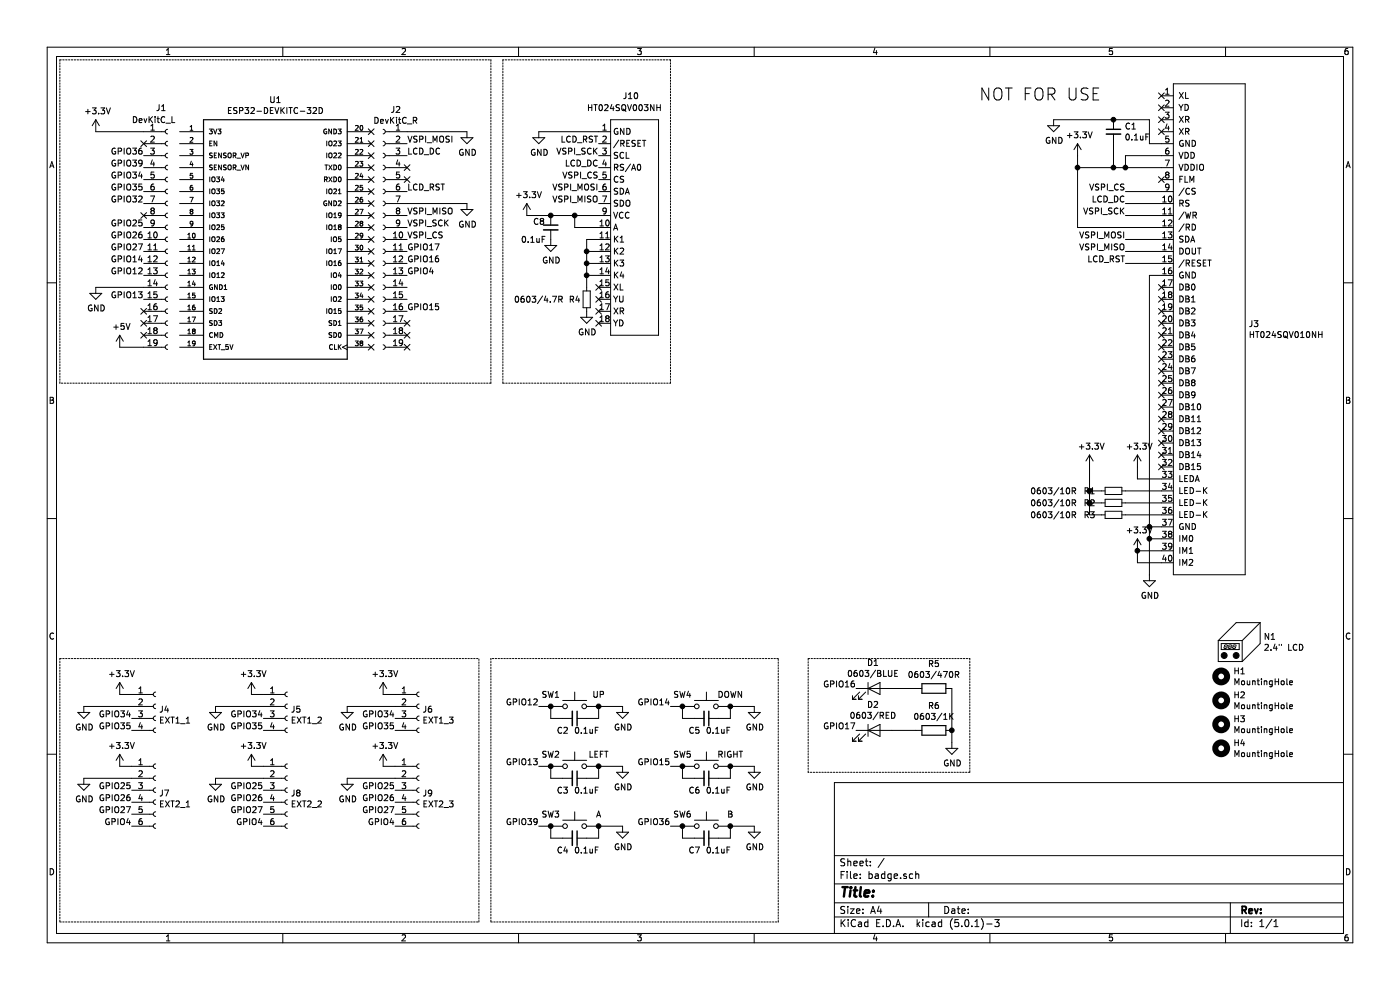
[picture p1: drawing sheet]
EESchema Schematic File Version 4
LIBS:badge-cache
EELAYER 26 0
EELAYER END
$Descr A4 11693 8268
encoding utf-8
Sheet 1 1
Title ""
Date ""
Rev ""
Comp ""
Comment1 ""
Comment2 ""
Comment3 ""
Comment4 ""
$EndDescr
$Comp
L ESP32-DEVKITC-32D:ESP32-DEVKITC-32D U1
U 1 1
P 2300 2000
F 0 "U1" H 2300 3167 50  0000 C CNN
F 1 "ESP32-DEVKITC-32D" H 2300 3076 50  0000 C CNN
F 2 "custom_footprint:MODULE_ESP32-DEVKITC-32D-SILKONLY" H 2300 2000 50  0001 L BNN
F 3 "None" H 2300 2000 50  0001 L BNN
F 4 "Espressif Systems" H 2300 2000 50  0001 L BNN "Field4"
F 5 "ESP32-DEVKITC-32D" H 2300 2000 50  0001 L BNN "Field5"
F 6 "None" H 2300 2000 50  0001 L BNN "Field6"
F 7 "Eval Board For Esp-Wroom-32" H 2300 2000 50  0001 L BNN "Field7"
F 8 "Unavailable" H 2300 2000 50  0001 L BNN "Field8"
	1    2300 2000
	1    0    0    -1  
$EndComp
$Comp
L New_Library:HT024SQV010NH J3
U 1 1
P 9800 700
F 0 "J3" H 10427 -1304 50  0000 L CNN
F 1 "HT024SQV010NH" H 10427 -1395 50  0000 L CNN
F 2 "Connector_FFC-FPC:Hirose_FH12-40S-0.5SH_1x40-1MP_P0.50mm_Horizontal" H 9800 700 50  0001 C CNN
F 3 "" H 9800 700 50  0001 C CNN
	1    9800 700 
	1    0    0    -1  
$EndComp
NoConn ~ 9700 800 
NoConn ~ 9700 900 
NoConn ~ 9700 1000
NoConn ~ 9700 1100
$Comp
L power:GND #PWR05
U 1 1
P 9600 4800
F 0 "#PWR05" H 9600 4550 50  0001 C CNN
F 1 "GND" H 9605 4627 50  0000 C CNN
F 2 "" H 9600 4800 50  0001 C CNN
F 3 "" H 9600 4800 50  0001 C CNN
	1    9600 4800
	1    0    0    -1  
$EndComp
Wire Wire Line
	9700 1200 9600 1200
Wire Wire Line
	9700 4400 9600 4400
Connection ~ 9600 4400
Wire Wire Line
	9600 4400 9600 4500
$Comp
L power:+3.3V #PWR04
U 1 1
P 9000 1300
F 0 "#PWR04" H 9000 1150 50  0001 C CNN
F 1 "+3.3V" H 9015 1473 50  0000 C CNN
F 2 "" H 9000 1300 50  0001 C CNN
F 3 "" H 9000 1300 50  0001 C CNN
	1    9000 1300
	1    0    0    -1  
$EndComp
Wire Wire Line
	9700 4700 9500 4700
Wire Wire Line
	9500 4700 9500 4600
Wire Wire Line
	9700 4600 9500 4600
Connection ~ 9500 4600
Wire Wire Line
	9700 4500 9600 4500
Connection ~ 9600 4500
Wire Wire Line
	9600 4500 9600 4800
Wire Wire Line
	9700 4000 9500 4000
Wire Wire Line
	9500 4000 9500 3900
$Comp
L Device:R_Small R3
U 1 1
P 9300 4300
F 0 "R3" V 9300 4100 50  0000 C CNN
F 1 "0603/10R" V 9300 3800 50  0000 C CNN
F 2 "Resistor_SMD:R_0603_1608Metric" H 9300 4300 50  0001 C CNN
F 3 "~" H 9300 4300 50  0001 C CNN
	1    9300 4300
	0    1    1    0   
$EndComp
$Comp
L Device:R_Small R2
U 1 1
P 9300 4200
F 0 "R2" V 9300 4000 50  0000 C CNN
F 1 "0603/10R" V 9300 3700 50  0000 C CNN
F 2 "Resistor_SMD:R_0603_1608Metric" H 9300 4200 50  0001 C CNN
F 3 "~" H 9300 4200 50  0001 C CNN
	1    9300 4200
	0    1    1    0   
$EndComp
$Comp
L Device:R_Small R1
U 1 1
P 9300 4100
F 0 "R1" V 9300 3900 50  0000 C CNN
F 1 "0603/10R" V 9300 3600 50  0000 C CNN
F 2 "Resistor_SMD:R_0603_1608Metric" H 9300 4100 50  0001 C CNN
F 3 "~" H 9300 4100 50  0001 C CNN
	1    9300 4100
	0    1    1    0   
$EndComp
Wire Wire Line
	9700 4100 9400 4100
Wire Wire Line
	9400 4200 9700 4200
Wire Wire Line
	9700 4300 9400 4300
Wire Wire Line
	9200 4300 9100 4300
Wire Wire Line
	9100 4300 9100 4200
Wire Wire Line
	9200 4200 9100 4200
Connection ~ 9100 4200
Wire Wire Line
	9100 4200 9100 4100
Wire Wire Line
	9200 4100 9100 4100
Connection ~ 9100 4100
Wire Wire Line
	9100 4100 9100 3900
$Comp
L power:+3.3V #PWR03
U 1 1
P 9100 3900
F 0 "#PWR03" H 9100 3750 50  0001 C CNN
F 1 "+3.3V" H 9115 4073 50  0000 C CNN
F 2 "" H 9100 3900 50  0001 C CNN
F 3 "" H 9100 3900 50  0001 C CNN
	1    9100 3900
	1    0    0    -1  
$EndComp
NoConn ~ 9700 3900
NoConn ~ 9700 3800
NoConn ~ 9700 3700
NoConn ~ 9700 3600
NoConn ~ 9700 3500
NoConn ~ 9700 3400
NoConn ~ 9700 3300
NoConn ~ 9700 3200
NoConn ~ 9700 3100
Wire Wire Line
	9700 2300 9600 2300
Wire Wire Line
	9600 2300 9600 4400
Wire Wire Line
	9700 2200 9400 2200
Text Label 9400 2200 2    50   ~ 0
LCD_RST
Text Label 3400 1800 0    50   ~ 0
VSPI_MISO
Text Label 3400 1200 0    50   ~ 0
VSPI_MOSI
Text Label 3400 1900 0    50   ~ 0
VSPI_SCK
Text Label 3400 2000 0    50   ~ 0
VSPI_CS
Text Label 3400 1300 0    50   ~ 0
LCD_DC
$Comp
L Connector:Conn_01x19_Female J1
U 1 1
P 1400 2000
F 0 "J1" H 1300 3100 50  0000 L CNN
F 1 "DevKitC_L" H 1100 3000 50  0000 L CNN
F 2 "Connector_PinSocket_2.54mm:PinSocket_1x19_P2.54mm_Vertical" H 1400 2000 50  0001 C CNN
F 3 "~" H 1400 2000 50  0001 C CNN
	1    1400 2000
	1    0    0    -1  
$EndComp
$Comp
L Connector:Conn_01x19_Female J2
U 1 1
P 3200 2000
F 0 "J2" H 3094 3085 50  0000 C CNN
F 1 "DevKitC_R" H 3094 2994 50  0000 C CNN
F 2 "Connector_PinSocket_2.54mm:PinSocket_1x19_P2.54mm_Vertical" H 3200 2000 50  0001 C CNN
F 3 "~" H 3200 2000 50  0001 C CNN
	1    3200 2000
	-1   0    0    -1  
$EndComp
Text Label 3400 1600 0    50   ~ 0
LCD_RST
Text Label 9400 2000 2    50   ~ 0
VSPI_MOSI
Text Label 9400 1700 2    50   ~ 0
LCD_DC
Text Label 9400 2100 2    50   ~ 0
VSPI_MISO
Text Label 9400 1800 2    50   ~ 0
VSPI_SCK
Text Label 9400 1600 2    50   ~ 0
VSPI_CS
Wire Wire Line
	9400 1600 9700 1600
Wire Wire Line
	9700 1700 9400 1700
Wire Wire Line
	9400 1800 9700 1800
Wire Wire Line
	9700 2000 9400 2000
Wire Wire Line
	9400 2100 9700 2100
NoConn ~ 9700 1500
NoConn ~ 3400 1400
NoConn ~ 3400 1500
NoConn ~ 3400 2700
NoConn ~ 3400 2800
NoConn ~ 3400 2900
NoConn ~ 1200 2800
NoConn ~ 1200 2700
NoConn ~ 1200 2600
$Comp
L power:+5V #PWR01
U 1 1
P 1000 2900
F 0 "#PWR01" H 1000 2750 50  0001 C CNN
F 1 "+5V" H 1015 3073 50  0000 C CNN
F 2 "" H 1000 2900 50  0001 C CNN
F 3 "" H 1000 2900 50  0001 C CNN
	1    1000 2900
	1    0    0    -1  
$EndComp
Wire Wire Line
	1000 2900 1200 2900
$Comp
L Connector:Conn_01x04_Female J4
U 1 1
P 1300 5900
F 0 "J4" H 1327 5876 50  0000 L CNN
F 1 "EXT1_1" H 1327 5785 50  0000 L CNN
F 2 "custom_footprint:PinSocket_1x04_P2.54mm_Vertical_NO3D" H 1300 5900 50  0001 C CNN
F 3 "~" H 1300 5900 50  0001 C CNN
	1    1300 5900
	1    0    0    -1  
$EndComp
$Comp
L power:+3.3V #PWR07
U 1 1
P 1000 5800
F 0 "#PWR07" H 1000 5650 50  0001 C CNN
F 1 "+3.3V" H 1015 5973 50  0000 C CNN
F 2 "" H 1000 5800 50  0001 C CNN
F 3 "" H 1000 5800 50  0001 C CNN
	1    1000 5800
	1    0    0    -1  
$EndComp
Wire Wire Line
	1000 5800 1100 5800
$Comp
L power:GND #PWR06
U 1 1
P 700 5900
F 0 "#PWR06" H 700 5650 50  0001 C CNN
F 1 "GND" H 705 5727 50  0000 C CNN
F 2 "" H 700 5900 50  0001 C CNN
F 3 "" H 700 5900 50  0001 C CNN
	1    700  5900
	1    0    0    -1  
$EndComp
Text Label 1100 6000 2    50   ~ 0
GPIO34
Wire Wire Line
	700  5900 1100 5900
Text Label 1100 6100 2    50   ~ 0
GPIO35
Text Label 1200 1600 2    50   ~ 0
GPIO35
Text Label 1200 1500 2    50   ~ 0
GPIO34
$Comp
L power:GND #PWR0101
U 1 1
P 800 2400
F 0 "#PWR0101" H 800 2150 50  0001 C CNN
F 1 "GND" H 805 2227 50  0000 C CNN
F 2 "" H 800 2400 50  0001 C CNN
F 3 "" H 800 2400 50  0001 C CNN
	1    800  2400
	1    0    0    -1  
$EndComp
Wire Wire Line
	800  2400 1200 2400
$Comp
L power:+3.3V #PWR0102
U 1 1
P 800 1100
F 0 "#PWR0102" H 800 950 50  0001 C CNN
F 1 "+3.3V" H 815 1273 50  0000 C CNN
F 2 "" H 800 1100 50  0001 C CNN
F 3 "" H 800 1100 50  0001 C CNN
	1    800  1100
	1    0    0    -1  
$EndComp
Wire Wire Line
	800  1100 1200 1100
NoConn ~ 1200 1200
$Comp
L power:GND #PWR0103
U 1 1
P 3900 1100
F 0 "#PWR0103" H 3900 850 50  0001 C CNN
F 1 "GND" H 3905 927 50  0000 C CNN
F 2 "" H 3900 1100 50  0001 C CNN
F 3 "" H 3900 1100 50  0001 C CNN
	1    3900 1100
	1    0    0    -1  
$EndComp
$Comp
L power:GND #PWR0104
U 1 1
P 3900 1700
F 0 "#PWR0104" H 3900 1450 50  0001 C CNN
F 1 "GND" H 3905 1527 50  0000 C CNN
F 2 "" H 3900 1700 50  0001 C CNN
F 3 "" H 3900 1700 50  0001 C CNN
	1    3900 1700
	1    0    0    -1  
$EndComp
Wire Wire Line
	3400 1700 3900 1700
Wire Wire Line
	3400 1100 3900 1100
$Comp
L Connector:Conn_01x06_Female J7
U 1 1
P 1300 6600
F 0 "J7" H 1327 6576 50  0000 L CNN
F 1 "EXT2_1" H 1327 6485 50  0000 L CNN
F 2 "custom_footprint:PinSocket_1x06_P2.54mm_Vertical_NO3D" H 1300 6600 50  0001 C CNN
F 3 "~" H 1300 6600 50  0001 C CNN
	1    1300 6600
	1    0    0    -1  
$EndComp
$Comp
L power:+3.3V #PWR0105
U 1 1
P 1000 6400
F 0 "#PWR0105" H 1000 6250 50  0001 C CNN
F 1 "+3.3V" H 1015 6573 50  0000 C CNN
F 2 "" H 1000 6400 50  0001 C CNN
F 3 "" H 1000 6400 50  0001 C CNN
	1    1000 6400
	1    0    0    -1  
$EndComp
Wire Wire Line
	1000 6400 1100 6400
$Comp
L power:GND #PWR0106
U 1 1
P 700 6500
F 0 "#PWR0106" H 700 6250 50  0001 C CNN
F 1 "GND" H 705 6327 50  0000 C CNN
F 2 "" H 700 6500 50  0001 C CNN
F 3 "" H 700 6500 50  0001 C CNN
	1    700  6500
	1    0    0    -1  
$EndComp
Wire Wire Line
	700  6500 1100 6500
Text Label 1100 6600 2    50   ~ 0
GPIO25
Text Label 1100 6700 2    50   ~ 0
GPIO26
Text Label 1100 6800 2    50   ~ 0
GPIO27
Text Label 1100 6900 2    50   ~ 0
GPIO4
Text Label 1200 1900 2    50   ~ 0
GPIO25
Text Label 1200 2000 2    50   ~ 0
GPIO26
Text Label 1200 2100 2    50   ~ 0
GPIO27
Text Label 3400 2300 0    50   ~ 0
GPIO4
$Comp
L Connector:Conn_01x04_Female J5
U 1 1
P 2400 5900
F 0 "J5" H 2427 5876 50  0000 L CNN
F 1 "EXT1_2" H 2427 5785 50  0000 L CNN
F 2 "custom_footprint:PinSocket_1x04_P2.54mm_Vertical_NO3D" H 2400 5900 50  0001 C CNN
F 3 "~" H 2400 5900 50  0001 C CNN
	1    2400 5900
	1    0    0    -1  
$EndComp
$Comp
L power:+3.3V #PWR0107
U 1 1
P 2100 5800
F 0 "#PWR0107" H 2100 5650 50  0001 C CNN
F 1 "+3.3V" H 2115 5973 50  0000 C CNN
F 2 "" H 2100 5800 50  0001 C CNN
F 3 "" H 2100 5800 50  0001 C CNN
	1    2100 5800
	1    0    0    -1  
$EndComp
Wire Wire Line
	2100 5800 2200 5800
$Comp
L power:GND #PWR0108
U 1 1
P 1800 5900
F 0 "#PWR0108" H 1800 5650 50  0001 C CNN
F 1 "GND" H 1805 5727 50  0000 C CNN
F 2 "" H 1800 5900 50  0001 C CNN
F 3 "" H 1800 5900 50  0001 C CNN
	1    1800 5900
	1    0    0    -1  
$EndComp
Text Label 2200 6000 2    50   ~ 0
GPIO34
Wire Wire Line
	1800 5900 2200 5900
Text Label 2200 6100 2    50   ~ 0
GPIO35
$Comp
L Connector:Conn_01x06_Female J8
U 1 1
P 2400 6600
F 0 "J8" H 2427 6576 50  0000 L CNN
F 1 "EXT2_2" H 2427 6485 50  0000 L CNN
F 2 "custom_footprint:PinSocket_1x06_P2.54mm_Vertical_NO3D" H 2400 6600 50  0001 C CNN
F 3 "~" H 2400 6600 50  0001 C CNN
	1    2400 6600
	1    0    0    -1  
$EndComp
$Comp
L power:+3.3V #PWR0109
U 1 1
P 2100 6400
F 0 "#PWR0109" H 2100 6250 50  0001 C CNN
F 1 "+3.3V" H 2115 6573 50  0000 C CNN
F 2 "" H 2100 6400 50  0001 C CNN
F 3 "" H 2100 6400 50  0001 C CNN
	1    2100 6400
	1    0    0    -1  
$EndComp
Wire Wire Line
	2100 6400 2200 6400
$Comp
L power:GND #PWR0110
U 1 1
P 1800 6500
F 0 "#PWR0110" H 1800 6250 50  0001 C CNN
F 1 "GND" H 1805 6327 50  0000 C CNN
F 2 "" H 1800 6500 50  0001 C CNN
F 3 "" H 1800 6500 50  0001 C CNN
	1    1800 6500
	1    0    0    -1  
$EndComp
Wire Wire Line
	1800 6500 2200 6500
Text Label 2200 6600 2    50   ~ 0
GPIO25
Text Label 2200 6700 2    50   ~ 0
GPIO26
Text Label 2200 6800 2    50   ~ 0
GPIO27
Text Label 2200 6900 2    50   ~ 0
GPIO4
$Comp
L Connector:Conn_01x04_Female J6
U 1 1
P 3500 5900
F 0 "J6" H 3527 5876 50  0000 L CNN
F 1 "EXT1_3" H 3527 5785 50  0000 L CNN
F 2 "custom_footprint:PinSocket_1x04_P2.54mm_Vertical_NO3D" H 3500 5900 50  0001 C CNN
F 3 "~" H 3500 5900 50  0001 C CNN
	1    3500 5900
	1    0    0    -1  
$EndComp
$Comp
L power:+3.3V #PWR0111
U 1 1
P 3200 5800
F 0 "#PWR0111" H 3200 5650 50  0001 C CNN
F 1 "+3.3V" H 3215 5973 50  0000 C CNN
F 2 "" H 3200 5800 50  0001 C CNN
F 3 "" H 3200 5800 50  0001 C CNN
	1    3200 5800
	1    0    0    -1  
$EndComp
Wire Wire Line
	3200 5800 3300 5800
$Comp
L power:GND #PWR0112
U 1 1
P 2900 5900
F 0 "#PWR0112" H 2900 5650 50  0001 C CNN
F 1 "GND" H 2905 5727 50  0000 C CNN
F 2 "" H 2900 5900 50  0001 C CNN
F 3 "" H 2900 5900 50  0001 C CNN
	1    2900 5900
	1    0    0    -1  
$EndComp
Text Label 3300 6000 2    50   ~ 0
GPIO34
Wire Wire Line
	2900 5900 3300 5900
Text Label 3300 6100 2    50   ~ 0
GPIO35
$Comp
L Connector:Conn_01x06_Female J9
U 1 1
P 3500 6600
F 0 "J9" H 3527 6576 50  0000 L CNN
F 1 "EXT2_3" H 3527 6485 50  0000 L CNN
F 2 "custom_footprint:PinSocket_1x06_P2.54mm_Vertical_NO3D" H 3500 6600 50  0001 C CNN
F 3 "~" H 3500 6600 50  0001 C CNN
	1    3500 6600
	1    0    0    -1  
$EndComp
$Comp
L power:+3.3V #PWR0113
U 1 1
P 3200 6400
F 0 "#PWR0113" H 3200 6250 50  0001 C CNN
F 1 "+3.3V" H 3215 6573 50  0000 C CNN
F 2 "" H 3200 6400 50  0001 C CNN
F 3 "" H 3200 6400 50  0001 C CNN
	1    3200 6400
	1    0    0    -1  
$EndComp
Wire Wire Line
	3200 6400 3300 6400
$Comp
L power:GND #PWR0114
U 1 1
P 2900 6500
F 0 "#PWR0114" H 2900 6250 50  0001 C CNN
F 1 "GND" H 2905 6327 50  0000 C CNN
F 2 "" H 2900 6500 50  0001 C CNN
F 3 "" H 2900 6500 50  0001 C CNN
	1    2900 6500
	1    0    0    -1  
$EndComp
Wire Wire Line
	2900 6500 3300 6500
Text Label 3300 6600 2    50   ~ 0
GPIO25
Text Label 3300 6700 2    50   ~ 0
GPIO26
Text Label 3300 6800 2    50   ~ 0
GPIO27
Text Label 3300 6900 2    50   ~ 0
GPIO4
NoConn ~ 1200 1800
$Comp
L power:+3.3V #PWR08
U 1 1
P 9500 3900
F 0 "#PWR08" H 9500 3750 50  0001 C CNN
F 1 "+3.3V" H 9515 4073 50  0000 C CNN
F 2 "" H 9500 3900 50  0001 C CNN
F 3 "" H 9500 3900 50  0001 C CNN
	1    9500 3900
	1    0    0    -1  
$EndComp
$Comp
L power:+3.3V #PWR09
U 1 1
P 9500 4600
F 0 "#PWR09" H 9500 4450 50  0001 C CNN
F 1 "+3.3V" H 9515 4773 50  0000 C CNN
F 2 "" H 9500 4600 50  0001 C CNN
F 3 "" H 9500 4600 50  0001 C CNN
	1    9500 4600
	1    0    0    -1  
$EndComp
$Comp
L power:GND #PWR02
U 1 1
P 8800 1000
F 0 "#PWR02" H 8800 750 50  0001 C CNN
F 1 "GND" H 8805 827 50  0000 C CNN
F 2 "" H 8800 1000 50  0001 C CNN
F 3 "" H 8800 1000 50  0001 C CNN
	1    8800 1000
	1    0    0    -1  
$EndComp
Wire Wire Line
	9600 1200 9600 1000
Wire Wire Line
	9400 1300 9700 1300
Wire Wire Line
	9400 1400 9400 1300
Wire Wire Line
	9400 1400 9700 1400
Wire Wire Line
	9700 1900 9000 1900
Wire Wire Line
	9000 1900 9000 1400
Wire Wire Line
	9000 1400 9300 1400
Connection ~ 9400 1400
Wire Wire Line
	9000 1400 9000 1300
Connection ~ 9000 1400
$Comp
L Device:C_Small C1
U 1 1
P 9300 1100
F 0 "C1" H 9392 1146 50  0000 L CNN
F 1 "0.1uF" H 9392 1055 50  0000 L CNN
F 2 "Capacitor_SMD:C_0603_1608Metric" H 9300 1100 50  0001 C CNN
F 3 "~" H 9300 1100 50  0001 C CNN
	1    9300 1100
	1    0    0    -1  
$EndComp
Wire Wire Line
	9300 1400 9300 1200
Connection ~ 9300 1400
Wire Wire Line
	9300 1400 9400 1400
Connection ~ 9300 1000
Wire Wire Line
	9300 1000 9600 1000
Wire Wire Line
	8800 1000 9300 1000
Wire Notes Line
	500  5500 4000 5500
$Comp
L Device:C_Small C2
U 1 1
P 4800 6000
F 0 "C2" V 4900 5900 50  0000 C CNN
F 1 "0.1uF" V 4900 6100 50  0000 C CNN
F 2 "Capacitor_SMD:C_0603_1608Metric" H 4800 6000 50  0001 C CNN
F 3 "~" H 4800 6000 50  0001 C CNN
	1    4800 6000
	0    1    1    0   
$EndComp
$Comp
L Switch:SW_Push SW1
U 1 1
P 4800 5900
F 0 "SW1" H 4600 6000 50  0000 C CNN
F 1 "UP" H 5000 6000 50  0000 C CNN
F 2 "Button_Switch_SMD:SW_SPST_TL3342" H 4800 6100 50  0001 C CNN
F 3 "" H 4800 6100 50  0001 C CNN
	1    4800 5900
	1    0    0    -1  
$EndComp
Wire Wire Line
	4700 6000 4600 6000
Wire Wire Line
	4600 6000 4600 5900
Text Label 4500 5900 2    50   ~ 0
GPIO12
Wire Wire Line
	4500 5900 4600 5900
Connection ~ 4600 5900
NoConn ~ 9700 3000
NoConn ~ 9700 2900
NoConn ~ 9700 2800
NoConn ~ 9700 2700
NoConn ~ 9700 2600
NoConn ~ 9700 2500
NoConn ~ 9700 2400
$Comp
L power:GND #PWR010
U 1 1
P 5200 5900
F 0 "#PWR010" H 5200 5650 50  0001 C CNN
F 1 "GND" H 5205 5727 50  0000 C CNN
F 2 "" H 5200 5900 50  0001 C CNN
F 3 "" H 5200 5900 50  0001 C CNN
	1    5200 5900
	1    0    0    -1  
$EndComp
Wire Wire Line
	5000 5900 5200 5900
Wire Wire Line
	4900 6000 5000 6000
Wire Wire Line
	5000 6000 5000 5900
Connection ~ 5000 5900
$Comp
L Device:C_Small C3
U 1 1
P 4800 6500
F 0 "C3" V 4900 6400 50  0000 C CNN
F 1 "0.1uF" V 4900 6600 50  0000 C CNN
F 2 "Capacitor_SMD:C_0603_1608Metric" H 4800 6500 50  0001 C CNN
F 3 "~" H 4800 6500 50  0001 C CNN
	1    4800 6500
	0    1    1    0   
$EndComp
$Comp
L Switch:SW_Push SW2
U 1 1
P 4800 6400
F 0 "SW2" H 4600 6500 50  0000 C CNN
F 1 "LEFT" H 5000 6500 50  0000 C CNN
F 2 "Button_Switch_SMD:SW_SPST_TL3342" H 4800 6600 50  0001 C CNN
F 3 "" H 4800 6600 50  0001 C CNN
	1    4800 6400
	1    0    0    -1  
$EndComp
Wire Wire Line
	4700 6500 4600 6500
Wire Wire Line
	4600 6500 4600 6400
Text Label 4500 6400 2    50   ~ 0
GPIO13
Wire Wire Line
	4500 6400 4600 6400
Connection ~ 4600 6400
$Comp
L power:GND #PWR011
U 1 1
P 5200 6400
F 0 "#PWR011" H 5200 6150 50  0001 C CNN
F 1 "GND" H 5205 6227 50  0000 C CNN
F 2 "" H 5200 6400 50  0001 C CNN
F 3 "" H 5200 6400 50  0001 C CNN
	1    5200 6400
	1    0    0    -1  
$EndComp
Wire Wire Line
	5000 6400 5200 6400
Wire Wire Line
	4900 6500 5000 6500
Wire Wire Line
	5000 6500 5000 6400
Connection ~ 5000 6400
$Comp
L Device:C_Small C4
U 1 1
P 4800 7000
F 0 "C4" V 4900 6900 50  0000 C CNN
F 1 "0.1uF" V 4900 7100 50  0000 C CNN
F 2 "Capacitor_SMD:C_0603_1608Metric" H 4800 7000 50  0001 C CNN
F 3 "~" H 4800 7000 50  0001 C CNN
	1    4800 7000
	0    1    1    0   
$EndComp
$Comp
L Switch:SW_Push SW3
U 1 1
P 4800 6900
F 0 "SW3" H 4600 7000 50  0000 C CNN
F 1 "A" H 5000 7000 50  0000 C CNN
F 2 "Button_Switch_SMD:SW_SPST_TL3342" H 4800 7100 50  0001 C CNN
F 3 "" H 4800 7100 50  0001 C CNN
	1    4800 6900
	1    0    0    -1  
$EndComp
Wire Wire Line
	4700 7000 4600 7000
Wire Wire Line
	4600 7000 4600 6900
Text Label 4500 6900 2    50   ~ 0
GPIO39
Wire Wire Line
	4500 6900 4600 6900
Connection ~ 4600 6900
$Comp
L power:GND #PWR012
U 1 1
P 5200 6900
F 0 "#PWR012" H 5200 6650 50  0001 C CNN
F 1 "GND" H 5205 6727 50  0000 C CNN
F 2 "" H 5200 6900 50  0001 C CNN
F 3 "" H 5200 6900 50  0001 C CNN
	1    5200 6900
	1    0    0    -1  
$EndComp
Wire Wire Line
	5000 6900 5200 6900
Wire Wire Line
	4900 7000 5000 7000
Wire Wire Line
	5000 7000 5000 6900
Connection ~ 5000 6900
$Comp
L Device:C_Small C5
U 1 1
P 5900 6000
F 0 "C5" V 6000 5900 50  0000 C CNN
F 1 "0.1uF" V 6000 6100 50  0000 C CNN
F 2 "Capacitor_SMD:C_0603_1608Metric" H 5900 6000 50  0001 C CNN
F 3 "~" H 5900 6000 50  0001 C CNN
	1    5900 6000
	0    1    1    0   
$EndComp
$Comp
L Switch:SW_Push SW4
U 1 1
P 5900 5900
F 0 "SW4" H 5700 6000 50  0000 C CNN
F 1 "DOWN" H 6100 6000 50  0000 C CNN
F 2 "Button_Switch_SMD:SW_SPST_TL3342" H 5900 6100 50  0001 C CNN
F 3 "" H 5900 6100 50  0001 C CNN
	1    5900 5900
	1    0    0    -1  
$EndComp
Wire Wire Line
	5800 6000 5700 6000
Wire Wire Line
	5700 6000 5700 5900
Text Label 5600 5900 2    50   ~ 0
GPIO14
Wire Wire Line
	5600 5900 5700 5900
Connection ~ 5700 5900
$Comp
L power:GND #PWR013
U 1 1
P 6300 5900
F 0 "#PWR013" H 6300 5650 50  0001 C CNN
F 1 "GND" H 6305 5727 50  0000 C CNN
F 2 "" H 6300 5900 50  0001 C CNN
F 3 "" H 6300 5900 50  0001 C CNN
	1    6300 5900
	1    0    0    -1  
$EndComp
Wire Wire Line
	6100 5900 6300 5900
Wire Wire Line
	6000 6000 6100 6000
Wire Wire Line
	6100 6000 6100 5900
Connection ~ 6100 5900
$Comp
L Device:C_Small C6
U 1 1
P 5900 6500
F 0 "C6" V 6000 6400 50  0000 C CNN
F 1 "0.1uF" V 6000 6600 50  0000 C CNN
F 2 "Capacitor_SMD:C_0603_1608Metric" H 5900 6500 50  0001 C CNN
F 3 "~" H 5900 6500 50  0001 C CNN
	1    5900 6500
	0    1    1    0   
$EndComp
$Comp
L Switch:SW_Push SW5
U 1 1
P 5900 6400
F 0 "SW5" H 5700 6500 50  0000 C CNN
F 1 "RIGHT" H 6100 6500 50  0000 C CNN
F 2 "Button_Switch_SMD:SW_SPST_TL3342" H 5900 6600 50  0001 C CNN
F 3 "" H 5900 6600 50  0001 C CNN
	1    5900 6400
	1    0    0    -1  
$EndComp
Wire Wire Line
	5800 6500 5700 6500
Wire Wire Line
	5700 6500 5700 6400
Text Label 5600 6400 2    50   ~ 0
GPIO15
Wire Wire Line
	5600 6400 5700 6400
Connection ~ 5700 6400
$Comp
L power:GND #PWR014
U 1 1
P 6300 6400
F 0 "#PWR014" H 6300 6150 50  0001 C CNN
F 1 "GND" H 6305 6227 50  0000 C CNN
F 2 "" H 6300 6400 50  0001 C CNN
F 3 "" H 6300 6400 50  0001 C CNN
	1    6300 6400
	1    0    0    -1  
$EndComp
Wire Wire Line
	6100 6400 6300 6400
Wire Wire Line
	6000 6500 6100 6500
Wire Wire Line
	6100 6500 6100 6400
Connection ~ 6100 6400
$Comp
L Device:C_Small C7
U 1 1
P 5900 7000
F 0 "C7" V 6000 6900 50  0000 C CNN
F 1 "0.1uF" V 6000 7100 50  0000 C CNN
F 2 "Capacitor_SMD:C_0603_1608Metric" H 5900 7000 50  0001 C CNN
F 3 "~" H 5900 7000 50  0001 C CNN
	1    5900 7000
	0    1    1    0   
$EndComp
$Comp
L Switch:SW_Push SW6
U 1 1
P 5900 6900
F 0 "SW6" H 5700 7000 50  0000 C CNN
F 1 "B" H 6100 7000 50  0000 C CNN
F 2 "Button_Switch_SMD:SW_SPST_TL3342" H 5900 7100 50  0001 C CNN
F 3 "" H 5900 7100 50  0001 C CNN
	1    5900 6900
	1    0    0    -1  
$EndComp
Wire Wire Line
	5800 7000 5700 7000
Wire Wire Line
	5700 7000 5700 6900
Text Label 5600 6900 2    50   ~ 0
GPIO36
Wire Wire Line
	5600 6900 5700 6900
Connection ~ 5700 6900
$Comp
L power:GND #PWR015
U 1 1
P 6300 6900
F 0 "#PWR015" H 6300 6650 50  0001 C CNN
F 1 "GND" H 6305 6727 50  0000 C CNN
F 2 "" H 6300 6900 50  0001 C CNN
F 3 "" H 6300 6900 50  0001 C CNN
	1    6300 6900
	1    0    0    -1  
$EndComp
Wire Wire Line
	6100 6900 6300 6900
Wire Wire Line
	6000 7000 6100 7000
Wire Wire Line
	6100 7000 6100 6900
Connection ~ 6100 6900
Text Label 1200 1300 2    50   ~ 0
GPIO36
Text Label 1200 1400 2    50   ~ 0
GPIO39
Text Label 1200 2300 2    50   ~ 0
GPIO12
Text Label 1200 2500 2    50   ~ 0
GPIO13
Text Label 3400 2600 0    50   ~ 0
GPIO15
Text Label 1200 2200 2    50   ~ 0
GPIO14
$Comp
L power:+3.3V #PWR016
U 1 1
P 4400 1800
F 0 "#PWR016" H 4400 1650 50  0001 C CNN
F 1 "+3.3V" H 4415 1973 50  0000 C CNN
F 2 "" H 4400 1800 50  0001 C CNN
F 3 "" H 4400 1800 50  0001 C CNN
	1    4400 1800
	1    0    0    -1  
$EndComp
$Comp
L power:GND #PWR018
U 1 1
P 4600 2000
F 0 "#PWR018" H 4600 1750 50  0001 C CNN
F 1 "GND" H 4605 1827 50  0000 C CNN
F 2 "" H 4600 2000 50  0001 C CNN
F 3 "" H 4600 2000 50  0001 C CNN
	1    4600 2000
	1    0    0    -1  
$EndComp
$Comp
L Device:C_Small C8
U 1 1
P 4600 1900
F 0 "C8" H 4450 1950 50  0000 L CNN
F 1 "0.1uF" H 4350 1800 50  0000 L CNN
F 2 "Capacitor_SMD:C_0603_1608Metric" H 4600 1900 50  0001 C CNN
F 3 "~" H 4600 1900 50  0001 C CNN
	1    4600 1900
	1    0    0    -1  
$EndComp
Text Label 5000 1600 2    50   ~ 0
VSPI_MOSI
Text Label 5000 1700 2    50   ~ 0
VSPI_MISO
Text Label 5000 1500 2    50   ~ 0
VSPI_CS
Text Label 5000 1300 2    50   ~ 0
VSPI_SCK
Text Label 5000 1200 2    50   ~ 0
LCD_RST
$Comp
L power:GND #PWR017
U 1 1
P 4500 1100
F 0 "#PWR017" H 4500 850 50  0001 C CNN
F 1 "GND" H 4505 927 50  0000 C CNN
F 2 "" H 4500 1100 50  0001 C CNN
F 3 "" H 4500 1100 50  0001 C CNN
	1    4500 1100
	1    0    0    -1  
$EndComp
Wire Wire Line
	4500 1100 5000 1100
Text Label 5000 1400 2    50   ~ 0
LCD_DC
Connection ~ 4600 1800
NoConn ~ 5000 2400
NoConn ~ 5000 2500
NoConn ~ 5000 2600
NoConn ~ 5000 2700
$Comp
L New_Library:HT024SQV003NH J10
U 1 1
P 5100 1000
F 0 "J10" H 5200 1200 50  0000 L CNN
F 1 "HT024SQV003NH" H 4900 1100 50  0000 L CNN
F 2 "custom_footprint:COMMON_MOUNT_FFC-1x18-1MP_P0.80mm" H 5100 1000 50  0001 C CNN
F 3 "" H 5100 1000 50  0001 C CNN
	1    5100 1000
	1    0    0    -1  
$EndComp
Wire Wire Line
	4400 1800 4600 1800
Wire Wire Line
	4600 1800 4800 1800
Wire Wire Line
	5000 1900 4800 1900
Wire Wire Line
	4800 1900 4800 1800
Connection ~ 4800 1800
Wire Wire Line
	4800 1800 5000 1800
$Comp
L Device:R_Small R4
U 1 1
P 4900 2500
F 0 "R4" H 4800 2500 50  0000 C CNN
F 1 "0603/4.7R" H 4500 2500 50  0000 C CNN
F 2 "Resistor_SMD:R_0603_1608Metric" H 4900 2500 50  0001 C CNN
F 3 "~" H 4900 2500 50  0001 C CNN
	1    4900 2500
	1    0    0    -1  
$EndComp
Wire Wire Line
	5000 2000 4900 2000
Wire Wire Line
	4900 2000 4900 2100
Wire Wire Line
	5000 2100 4900 2100
Connection ~ 4900 2100
Wire Wire Line
	4900 2100 4900 2200
Wire Wire Line
	5000 2200 4900 2200
Connection ~ 4900 2200
Wire Wire Line
	4900 2200 4900 2300
Wire Wire Line
	5000 2300 4900 2300
Connection ~ 4900 2300
Wire Wire Line
	4900 2300 4900 2400
$Comp
L power:GND #PWR019
U 1 1
P 4900 2600
F 0 "#PWR019" H 4900 2350 50  0001 C CNN
F 1 "GND" H 4905 2427 50  0000 C CNN
F 2 "" H 4900 2600 50  0001 C CNN
F 3 "" H 4900 2600 50  0001 C CNN
	1    4900 2600
	1    0    0    -1  
$EndComp
Wire Notes Line
	500  500  4100 500 
Wire Notes Line
	4100 500  4100 3200
Wire Notes Line
	4100 3200 500  3200
Wire Notes Line
	500  3200 500  500 
Wire Notes Line
	4200 500  4200 3200
Wire Notes Line
	4200 3200 5600 3200
Wire Notes Line
	5600 3200 5600 500 
Wire Notes Line
	5600 500  4200 500 
Wire Notes Line
	4100 5500 4100 7700
Wire Notes Line
	4100 7700 6500 7700
Wire Notes Line
	6500 7700 6500 5500
Wire Notes Line
	6500 5500 4100 5500
Wire Notes Line
	500  5500 500  7700
Wire Notes Line
	500  7700 4000 7700
Wire Notes Line
	4000 7700 4000 5500
$Comp
L Mechanical:MountingHole H1
U 1 1
P 10200 5650
F 0 "H1" H 10300 5696 50  0000 L CNN
F 1 "MountingHole" H 10300 5605 50  0000 L CNN
F 2 "MountingHole:MountingHole_5mm" H 10200 5650 50  0001 C CNN
F 3 "~" H 10200 5650 50  0001 C CNN
	1    10200 5650
	1    0    0    -1  
$EndComp
$Comp
L Mechanical:MountingHole H2
U 1 1
P 10200 5850
F 0 "H2" H 10300 5896 50  0000 L CNN
F 1 "MountingHole" H 10300 5805 50  0000 L CNN
F 2 "MountingHole:MountingHole_5mm" H 10200 5850 50  0001 C CNN
F 3 "~" H 10200 5850 50  0001 C CNN
	1    10200 5850
	1    0    0    -1  
$EndComp
$Comp
L Mechanical:Housing N1
U 1 1
P 10400 5350
F 0 "N1" H 10553 5384 50  0000 L CNN
F 1 "2.4\" LCD" H 10553 5293 50  0000 L CNN
F 2 "custom_footprint:2.4INCH_TFT_LCD_18P_0.80mm_FOLD" H 10450 5400 50  0001 C CNN
F 3 "~" H 10450 5400 50  0001 C CNN
	1    10400 5350
	1    0    0    -1  
$EndComp
Text Label 1200 1700 2    50   ~ 0
GPIO32
NoConn ~ 3100 1100
NoConn ~ 3100 1200
NoConn ~ 3100 1300
NoConn ~ 3100 1400
NoConn ~ 3100 1500
NoConn ~ 3100 1600
NoConn ~ 3100 1700
NoConn ~ 3100 1800
NoConn ~ 3100 1900
NoConn ~ 3100 2000
NoConn ~ 3100 2100
NoConn ~ 3100 2200
NoConn ~ 3100 2300
NoConn ~ 3100 2400
NoConn ~ 3100 2500
NoConn ~ 3100 2600
NoConn ~ 3100 2700
NoConn ~ 3100 2800
NoConn ~ 3100 2900
$Comp
L Device:LED D1
U 1 1
P 7300 5750
F 0 "D1" H 7291 5966 50  0000 C CNN
F 1 "0603/BLUE" H 7291 5875 50  0000 C CNN
F 2 "LED_SMD:LED_0603_1608Metric" H 7300 5750 50  0001 C CNN
F 3 "~" H 7300 5750 50  0001 C CNN
	1    7300 5750
	1    0    0    -1  
$EndComp
$Comp
L Device:R R5
U 1 1
P 7800 5750
F 0 "R5" V 7593 5750 50  0000 C CNN
F 1 "0603/470R" V 7684 5750 50  0000 C CNN
F 2 "Resistor_SMD:R_0603_1608Metric" V 7730 5750 50  0001 C CNN
F 3 "~" H 7800 5750 50  0001 C CNN
	1    7800 5750
	0    1    1    0   
$EndComp
Wire Wire Line
	7450 5750 7650 5750
$Comp
L power:GND #PWR020
U 1 1
P 7950 6200
F 0 "#PWR020" H 7950 5950 50  0001 C CNN
F 1 "GND" H 7955 6027 50  0000 C CNN
F 2 "" H 7950 6200 50  0001 C CNN
F 3 "" H 7950 6200 50  0001 C CNN
	1    7950 6200
	1    0    0    -1  
$EndComp
Text Label 7150 5750 2    50   ~ 0
GPIO16
$Comp
L Device:LED D2
U 1 1
P 7300 6100
F 0 "D2" H 7291 6316 50  0000 C CNN
F 1 "0603/RED" H 7291 6225 50  0000 C CNN
F 2 "LED_SMD:LED_0603_1608Metric" H 7300 6100 50  0001 C CNN
F 3 "~" H 7300 6100 50  0001 C CNN
	1    7300 6100
	1    0    0    -1  
$EndComp
$Comp
L Device:R R6
U 1 1
P 7800 6100
F 0 "R6" V 7593 6100 50  0000 C CNN
F 1 "0603/1K" V 7684 6100 50  0000 C CNN
F 2 "Resistor_SMD:R_0603_1608Metric" V 7730 6100 50  0001 C CNN
F 3 "~" H 7800 6100 50  0001 C CNN
	1    7800 6100
	0    1    1    0   
$EndComp
Wire Wire Line
	7450 6100 7650 6100
Text Label 7150 6100 2    50   ~ 0
GPIO17
Connection ~ 7950 6100
Wire Wire Line
	7950 6100 7950 6200
Text Label 3400 2200 0    50   ~ 0
GPIO16
Text Label 3400 2100 0    50   ~ 0
GPIO17
Wire Wire Line
	7950 5750 7950 6100
Wire Notes Line
	6750 5500 8100 5500
Wire Notes Line
	8100 5500 8100 6450
Wire Notes Line
	8100 6450 6750 6450
Wire Notes Line
	6750 6450 6750 5500
$Comp
L Mechanical:MountingHole H3
U 1 1
P 10200 6050
F 0 "H3" H 10300 6096 50  0000 L CNN
F 1 "MountingHole" H 10300 6005 50  0000 L CNN
F 2 "MountingHole:MountingHole_8.4mm_M8" H 10200 6050 50  0001 C CNN
F 3 "~" H 10200 6050 50  0001 C CNN
	1    10200 6050
	1    0    0    -1  
$EndComp
$Comp
L Mechanical:MountingHole H4
U 1 1
P 10200 6250
F 0 "H4" H 10300 6296 50  0000 L CNN
F 1 "MountingHole" H 10300 6205 50  0000 L CNN
F 2 "MountingHole:MountingHole_8.4mm_M8" H 10200 6250 50  0001 C CNN
F 3 "~" H 10200 6250 50  0001 C CNN
	1    10200 6250
	1    0    0    -1  
$EndComp
Text Notes 9200 850  2    100  ~ 0
NOT FOR USE
$EndSCHEMATC
